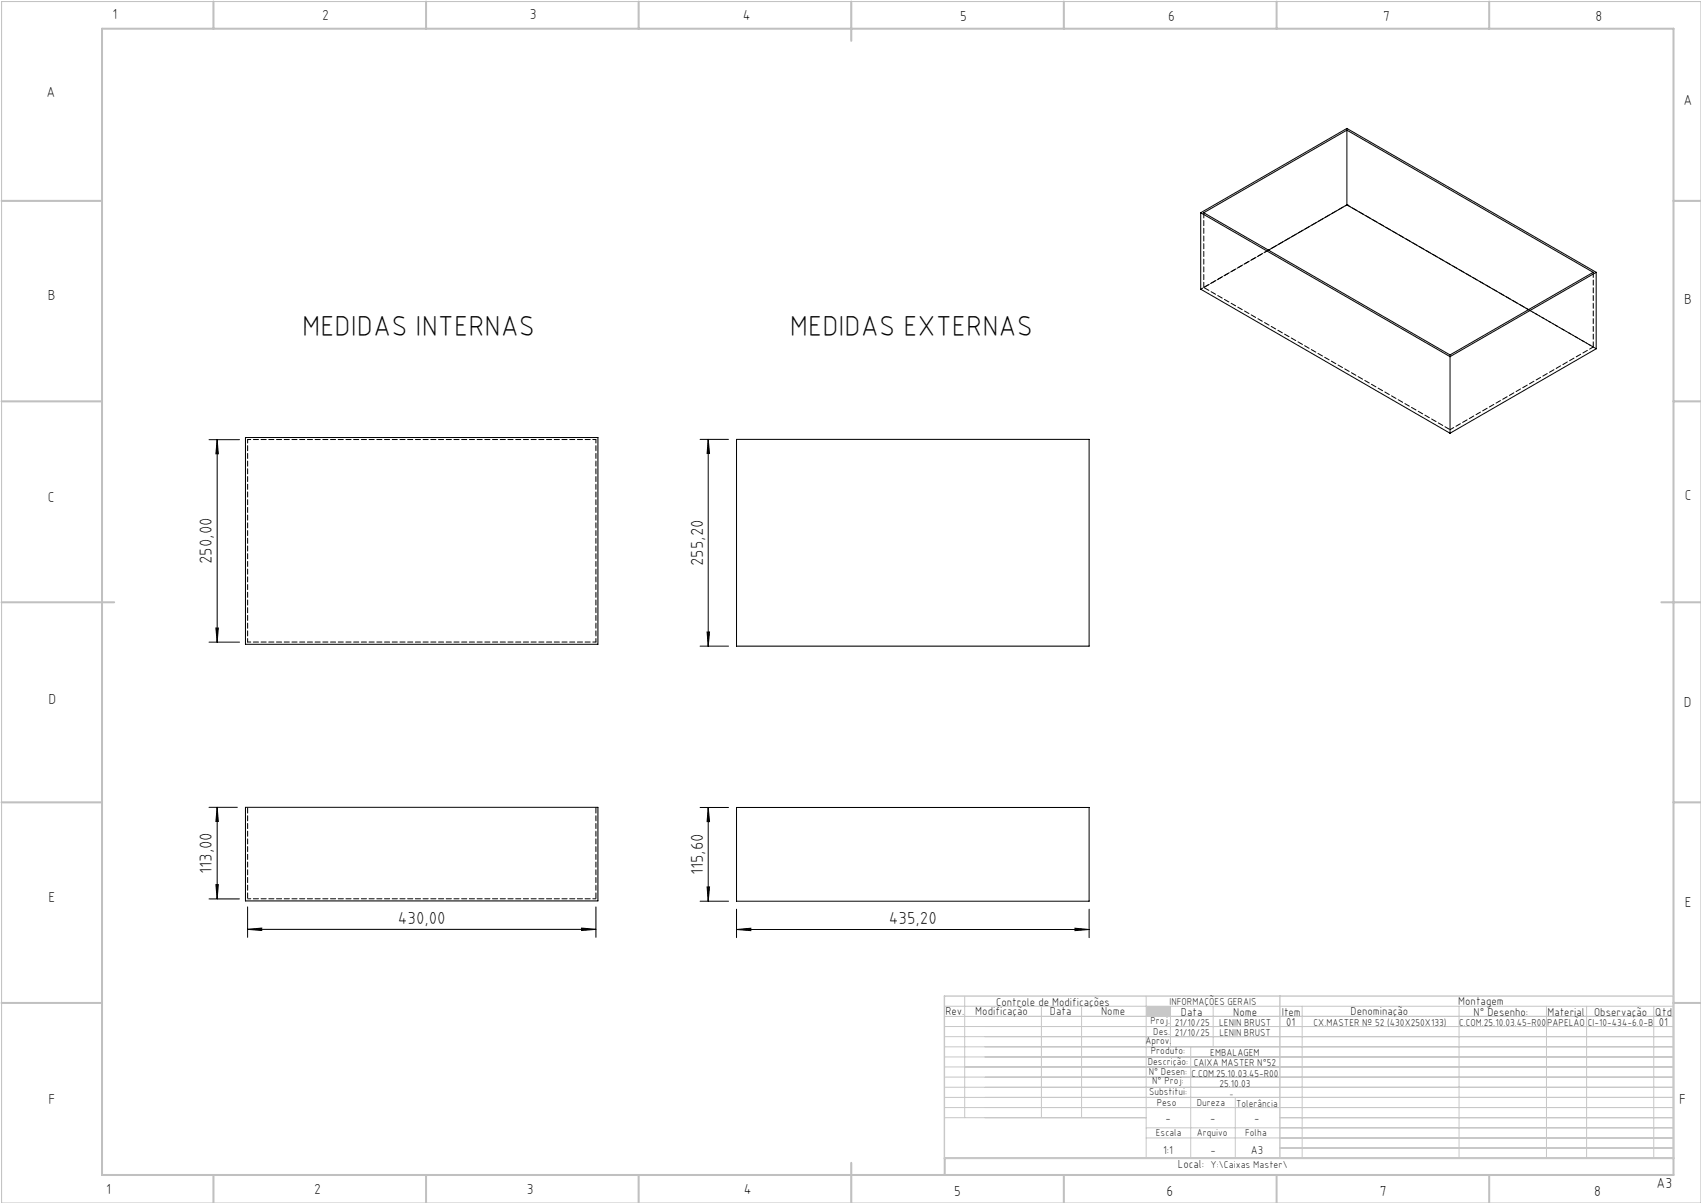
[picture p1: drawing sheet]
<svg xmlns="http://www.w3.org/2000/svg" width="420mm" height="297mm" viewBox="0 0 420 297" stroke-linecap="round" stroke-linejoin="round" font-family="sans-serif">
<path d="M.4 .4h419.6v296.6h-419.6z" fill="none" stroke="#c0c0c0" stroke-width=".25"/>
<g fill="none" stroke="#c0c0c0" stroke-width=".5">
<path d="M25.2 7.1h388v283h-388zM52.7 .4v6.7M105.2 .4v6.7M157.7 .4v6.7M210.2 .4v9.7M262.7 .4v6.7M315.2 .4v6.7M367.7 .4v6.7M.4 49.6h24.8M413.2 49.6h6.8M.4 99.1h24.8M413.2 99.1h6.8"/>
<path d="M.4 148.7h27.8M410.2 148.7h9.8M.4 198.1h24.8M413.2 198.1h6.8M.4 247.6h24.8M413.2 247.6h6.8M52.7 290.1v6.9M105.2 290.1v6.9M157.7 290.1v6.9M210.2 287.1v9.9M262.7 290.1v6.9M315.2 290.1v6.9"/>
<path d="M367.7 290.1v6.9M413.2 285.9h-179.9v4.2"/>
</g>
<g fill="none" stroke="#c3c8d2" stroke-width=".25">
<path d="M233.2 250.9h180M233.2 248.4h180M233.2 253.4h180M233.2 255.9h180M233.2 258.4h180M238.2 245.9v30M257.1 248.4v27.5M267.1 248.4v27.5M283 245.9v40M289 248.4v10M294 258.4v27.5M299.5 248.4v10"/>
<path d="M321.5 248.4v37.5M360.3 248.4v37.5M381.8 248.4v37.5M391.8 248.4v37.5M408.3 248.4v37.5M233.2 260.9h180M233.2 263.4h180M233.2 265.9h180M233.2 268.4h180M233.2 270.9h180M233.2 273.4h180M233.2 275.9h49.8"/>
<path d="M283 278.4h130.2M305 270.9v15M316 275.9h97.2M283 280.9h130.2M316 283.4h97.2"/>
</g>
<path d="M233.2 245.9h180v40h-180zM316 245.9v40" fill="none" stroke="#c3c8d2" stroke-width=".35"/>
<path d="M283 248.4h6v2.5h-6z" fill-rule="evenodd" fill="#c3c8d2"/>
<g fill="none" stroke="#000" stroke-width=".25">
<path d="M332.6 32.1v18.5M296.5 52.5v18.9l61.5 35.6M296.5 52.5l61.5 35.5M296.5 52.5l36.1-20.8 61.5 35.5M297.2 52.5l35.4-20.4 60.8 35.1-35.4 20.4zM332.6 50.6l44.8 25.8M332.6 50.6l-19.4 11.2M394.1 67.2l-36.1 20.8M394.1 67.2v18.9l-36.1 20.9M358 88v19M51.6 108.5h7.5M53.6 108.5l.3 3.5h-.6z"/>
<path d="M53.6 108.5v50M60.6 108h87v51.1h-87zM172.9 108.5h7M174.9 108.5l.3 3.5h-.6zM174.9 108.5v51M181.9 108.5h87v51h-87zM51.6 158.5h7.5M53.3 155h.6l-.3 3.5zM172.9 159.5h7M174.6 156h.6l-.3 3.5zM51.6 199.3h7M53.6 199.3l.3 3.5h-.6z"/>
<path d="M53.6 199.3v22.6M60.6 199.3h87v23.1h-87zM172.9 199.4h7M174.9 199.4l.3 3.4h-.6zM174.9 199.4v23.1M181.9 199.4h87v23.1h-87zM53.3 218.4h.6l-.3 3.5zM174.6 219h.6l-.3 3.5zM51.6 221.9h7.5M61.1 229.4l3.5-.3v.6zM61.1 223.9v7.5M61.1 229.4h86"/>
<path d="M143.6 229.1l3.5 .3-3.5 .3zM147.1 223.9v7.5M172.9 222.5h7M181.9 229.5l3.5-.3v.6zM181.9 224.5v7M181.9 229.5h87M265.4 229.2l3.5 .3-3.5 .3zM268.9 224.5v7"/>
</g>
<g fill="#000">
<path d="M53.3 155h.6l-.3 3.5zM53.6 108.5l.3 3.5h-.6zM174.6 156h.6l-.3 3.5zM174.9 108.5l.3 3.5h-.6z"/>
<path d="M53.6 199.3l.3 3.5h-.6zM53.3 218.4h.6l-.3 3.5zM174.9 199.4l.3 3.4h-.6zM174.6 219h.6l-.3 3.5z"/>
<path d="M61.1 229.4l3.5-.3v.6zM143.6 229.1l3.5 .3-3.5 .3zM181.9 229.5l3.5-.3v.6zM265.4 229.2l3.5 .3-3.5 .3z"/>
</g>
<path d="M297.2 71l60.8 35.1M61.1 199.3v22.6M147.1 199.3v22.6" fill="none" stroke="#000" stroke-width=".25" stroke-dasharray="1.3 .6" stroke-dashoffset="-.2"/>
<path d="M61.1 108.5h86M147.1 158.5h-86M61.1 221.9h86" fill="none" stroke="#000" stroke-width=".25" stroke-dasharray="1.3 .6" stroke-dashoffset=".5"/>
<path d="M147.1 108.5v50M61.1 158.5v-50" fill="none" stroke="#000" stroke-width=".25" stroke-dasharray="1.3 .6" stroke-dashoffset=".4"/>
<path d="M332.6 31.7v.4M297.2 52.5v18.5M332.6 50.6h.1M313.2 61.7l-16 9.3M393.4 67.2v18.5M358 87.6v.4M393.4 85.7l-16-9.3" fill="none" stroke="#000" stroke-width=".25" stroke-dasharray="1.3 .6"/>
<path d="M358 106.1l35.4-20.4" fill="none" stroke="#000" stroke-width=".25" stroke-dasharray="1.3 .6" stroke-dashoffset=".2"/>
<path d="M394.1 86.1l-61.5-35.5" fill="none" stroke="#000" stroke-width=".25" stroke-dasharray="1.3 .6" stroke-dashoffset=".3"/>
<path d="M332.6 50.6l-36.1 20.8" fill="none" stroke="#000" stroke-width=".25" stroke-dasharray="1.3 .6" stroke-dashoffset=".8"/>
<g font-size="7.1">
<text x="74.6" y="82.9">MEDIDAS INTERNAS</text>
<text x="195" y="82.9">MEDIDAS EXTERNAS</text>
</g>
<g font-size="4.3">
<text x="52.3" y="139.3" transform="rotate(-90 52.3 139.3)">250,00</text>
<text x="173.6" y="139.8" transform="rotate(-90 173.6 139.8)">255,20</text>
<text x="52.3" y="215.8" transform="rotate(-90 52.3 215.8)">113,00</text>
<text x="173.6" y="216.1" transform="rotate(-90 173.6 216.1)">115,60</text>
<text x="98.2" y="228.1">430,00</text>
<text x="219.5" y="228.2">435,20</text>
</g>
<g font-size="3.6">
<text x="27.8" y="4.8">1</text>
<text x="79.5" y="4.9">2</text>
<text x="130.8" y="4.8">3</text>
<text x="183.4" y="4.9">4</text>
<text x="237.1" y="5.1">5</text>
<text x="288.4" y="5.2">6</text>
<text x="341.5" y="5.1">7</text>
<text x="394" y="5.2">8</text>
<text x="11.5" y="24">A</text>
<text x="415.7" y="25.8">A</text>
<text x="11.8" y="74.1">B</text>
<text x="415.8" y="75.1">B</text>
<text x="11.8" y="124">C</text>
<text x="416" y="123.5">C</text>
<text x="12" y="173.7">D</text>
<text x="415.8" y="174.7">D</text>
<text x="12" y="222.6">E</text>
<text x="416" y="223.9">E</text>
<text x="12" y="272.6">F</text>
<text x="414.6" y="272.6">F</text>
<text x="409" y="293.3">A3</text>
<text x="26.2" y="294.8">1</text>
<text x="77.6" y="294.8">2</text>
<text x="130.1" y="294.8">3</text>
<text x="183.7" y="294.7">4</text>
<text x="235.6" y="295.2">5</text>
<text x="288" y="295.2">6</text>
<text x="340.7" y="295.2">7</text>
<text x="393.6" y="295.2">8</text>
</g>
<g font-size="2.9">
<text x="240.8" y="250.6">Modificação</text>
<text x="259.2" y="250.6">Data</text>
<text x="271.9" y="250.6">Nome</text>
<text x="290.9" y="288.4">Local:</text>
</g>
<g font-size="2.8">
<text x="233.4" y="250.6">Rev.</text>
<text x="246" y="248.4">Controle de Modificações</text>
<text x="291.6" y="250.8">Data</text>
<text x="304.5" y="250.8">Nome</text>
<text x="316.5" y="250.9">Item</text>
<text x="333.5" y="250.5">Denominação</text>
<text x="360.1" y="248.2">Montagem</text>
<text x="363.9" y="250.8">N° Desenho:</text>
<text x="382.1" y="250.8">Material</text>
<text x="393.6" y="250.8">Observação</text>
<text x="408.7" y="250.9">Qtd</text>
<text x="317.6" y="253.3">01</text>
<text x="409.6" y="253.3">01</text>
<text x="287.7" y="276.9">-</text>
<text x="298.8" y="276.9">-</text>
<text x="309.7" y="276.9">-</text>
<text x="287.2" y="284.8">1:1</text>
<text x="298.9" y="284.8">-</text>
<text x="308.8" y="284.8">A3</text>
</g>
<g font-size="2.5">
<text x="288.7" y="248.2">INFORMAÇÕES GERAIS</text>
<text x="282.8" y="257.8">Aprov.</text>
<text x="284.1" y="252.9">Proj.</text>
<text x="284.8" y="255.4">Des.</text>
<text x="290.1" y="255.8">21/10/25</text>
<text x="290.1" y="253.3">21/10/25</text>
<text x="301" y="253.3">LENIN BRUST</text>
<text x="301.1" y="255.8">LENIN BRUST</text>
<text x="324.3" y="253.3">CX.MASTER Nº 52 (430X250X133)</text>
<text x="360.3" y="253.3">C.COM.25.10.03.45-R00</text>
<text x="382" y="253.3">PAPELÃO</text>
<text x="392" y="253.3">CI-10-434-6.0-B</text>
<text x="283.4" y="262.9">Descrição:</text>
<text x="284.2" y="260.3">Produto:</text>
<text x="294.7" y="263.3">CAIXA MASTER N°52</text>
<text x="298.8" y="260.7">EMBALAGEM</text>
<text x="283.7" y="265.4">N° Desen:</text>
<text x="284.5" y="267.7">N° Proj:</text>
<text x="294.2" y="265.9">C.COM.25.10.03.45-R00</text>
<text x="301.1" y="268.3">25.10.03</text>
<text x="283.7" y="270.4">Substitui:</text>
<text x="285.6" y="273">Peso</text>
<text x="295.5" y="273">Dureza</text>
<text x="305.2" y="273.3">Tolerância</text>
<text x="285.4" y="280.4">Escala</text>
<text x="295.5" y="280.4">Arquivo</text>
<text x="307.5" y="280.4">Folha</text>
<text x="298.9" y="288.4">Y:\Caixas Master\</text>
</g>
<text font-size="2.1" x="303.5" y="270.9">-</text>
</svg>
